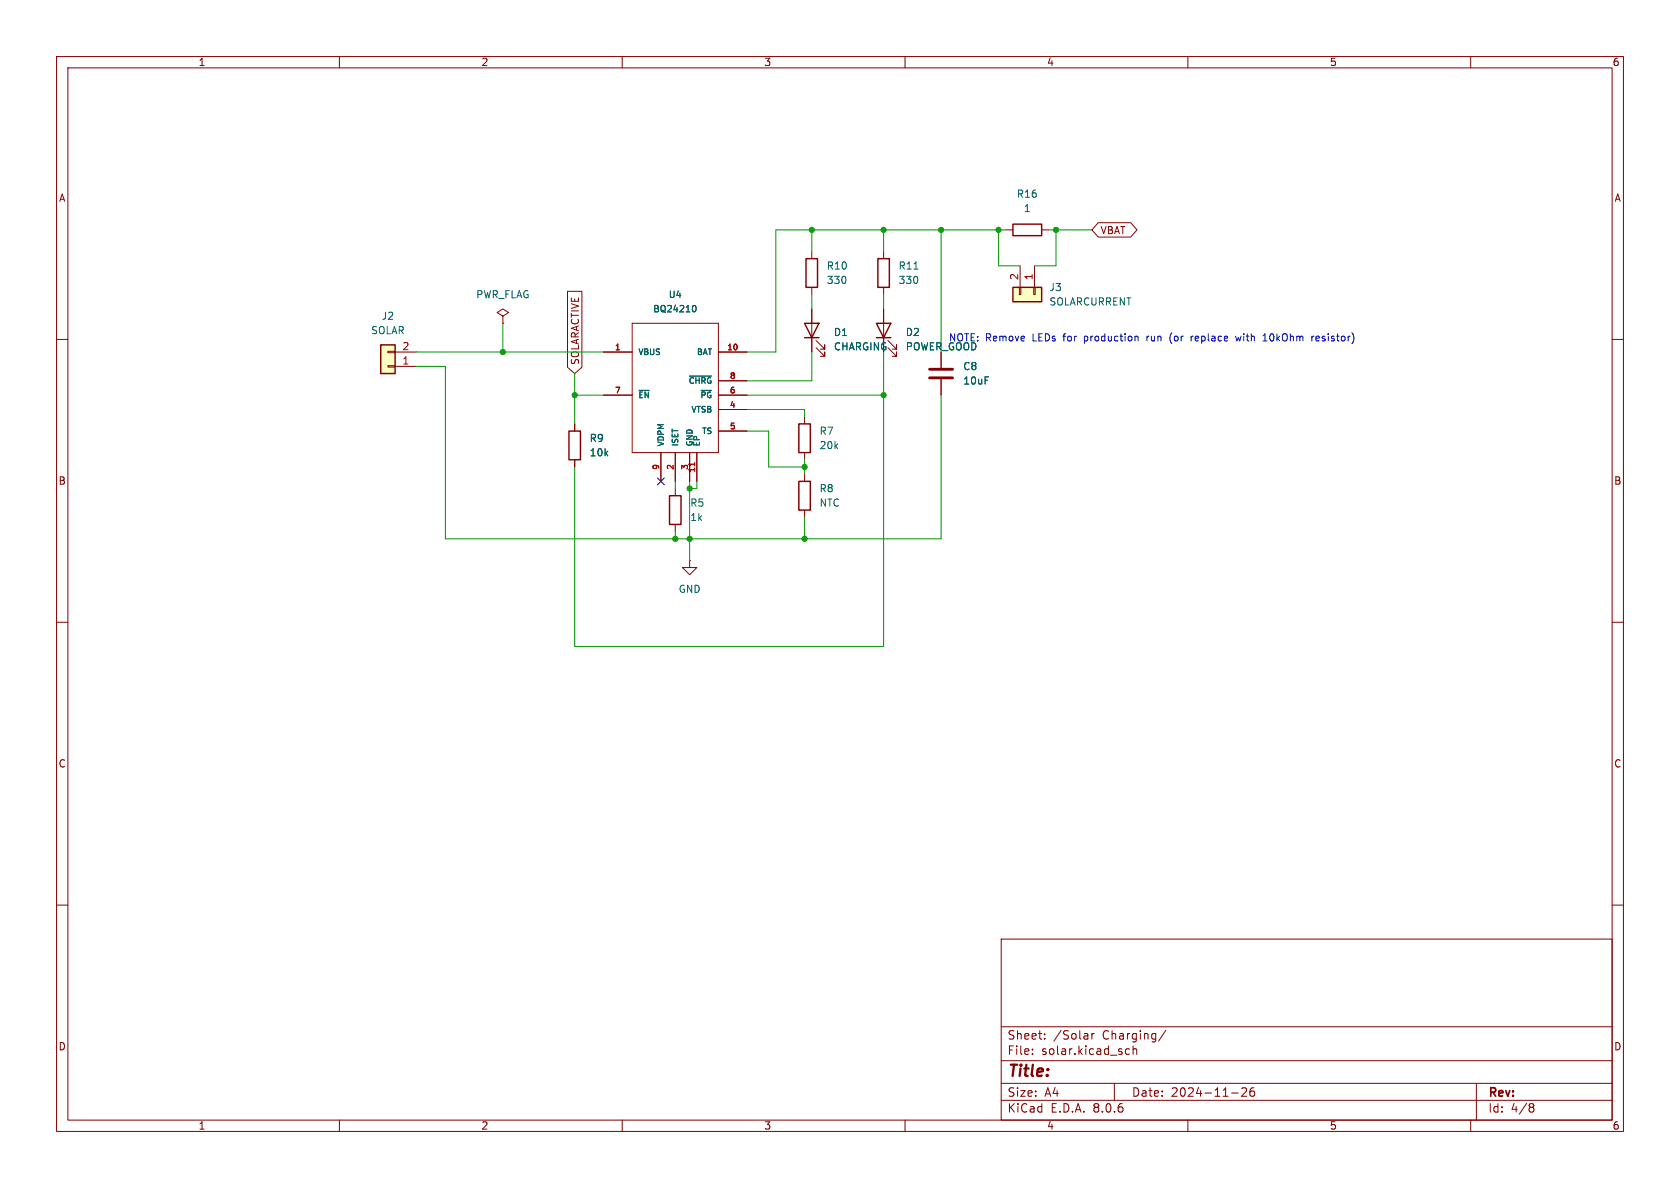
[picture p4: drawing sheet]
<svg xmlns="http://www.w3.org/2000/svg" width="297mm" height="210mm" viewBox="0 0 297 210" stroke-linecap="round" stroke-linejoin="round" font-family="sans-serif">
<g fill="none" stroke="#840000" stroke-width=".18">
<path d="M10 10h277v190h-277zM12 12h273v186h-273zM60 10v2M110 10v2M160 10v2M210 10v2M260 10v2M10 60h2M88.9 55.9l1-.7-1-.6-1 .6 1 .7v1.3M88.9 57.2h.1M111.8 57.2h15.2v22.8h-15.2zM143.5 44.5v1.2"/>
<path d="M143.5 50.8v1.3M156.2 44.5v1.2M156.2 50.8v1.3M156.2 54.6v7.6M285 60h2M106.7 62.2h5.1M106.7 69.9h5.1M127 62.2h5.1M127 72.4h5.1M127 76.2h5.1M127 69.9h5.1M127 67.3h5.1"/>
<path d="M157 61.5l1.5 1.5v-.8v.8h-.8M157 60.2l1.5 1.5v-.7v.7h-.8M166.4 62.2v2.8M166.4 67.1v2.8M116.8 80v5.1M119.4 80v5.1M121.9 80v5.1M123.2 80v5.1M10 110h2M285 110h2M10 160h2M285 160h2"/>
<path d="M177 166h108v32h-108zM60 198v2M110 198v2M160 198v2M177 194.5h108M177 191.5h108M177 187.5h108M177 181.5h108M182.5 186.3v.1M182.5 185.5v.1M184.7 183.6v.1M184.7 182.8v.1"/>
<path d="M193 182.7v1M193.5 182.7l-.3 .1-.2 .2M197 191.5v3M199 186.3l.2 .1 .5-.1M199.7 185.5l-.5-.1-.2 .1M200.3 185.5l.2-.1 .4 .1 .1 .9M200.3 184.9v1.5M206.1 182.1l-1.3 2M210 198v2M217.7 193.2h1.2M219.5 192.4l.6-.1 .2 .1 .1 .3-.9 1.1h.9M221.7 192.3a.59 .59 0 0 0-.7 .6v.6l.1 .2 .4 .1 .2-.1 .1-.5-.1-.3h-.5l-.2 .3"/>
<path d="M260 198v2M261 191.5v6.5M270.6 195.1h.3l.3 .3-.3 .3M270.6 195.7h.3M270.9 195.7l.2 .2 .1 .4-.3 .3h-.3"/>
</g>
<path d="M142.5 45.7h2v5.1h-2zM154.9 57.2h2.6l-1.3 2.5zM154.9 59.7h2.6M155.2 45.7h2v5.1h-2z" fill="none" stroke="#840000" stroke-width=".25"/>
<path d="M122.6 54h.1a.61 .61 0 0 1 .4 .6 .61 .61 0 0 1-.4 .5h-.1M161.6 47.6h.7M113 69h1.8M121.9 66.5h3.9M124 69h1.8" fill="none" stroke="#006464" stroke-width=".18"/>
<path d="M164.3 66.8h4.1M164.3 65.3h4.1" fill="none" stroke="#840000" stroke-width=".51"/>
<path d="M122.8 81.8v.6" fill="none" stroke="#a90000" stroke-width=".18"/>
<path d="M67.3 61h2.5v5h-2.5z" fill="#ffffc2"/>
<g fill="none" stroke="#840000" stroke-width=".18">
<path d="M143.5 54.6v7.6M177.8 40.6h1.3M184.1 40.6h1.3M68.6 62.1h1.2v.3h-1.2zM68.6 64.6h1.2v.3h-1.2zM69.8 64.8h3.9M69.8 62.2h3.9M101.6 74.9v1.3M142.2 73.7v1.2M144.3 61.5l1.5 1.5v-.8v.8h-.8M144.3 60.2l1.5 1.5v-.7v.7h-.8M101.6 81.3v1.3"/>
<path d="M119.4 86.4v1.2M119.4 92.7v1.3M121.9 99.1v1.2h1.3l-1.3 1.3-1.3-1.3h1.3M121.9 99.1h.1M142.2 80v1.3M142.2 83.8v1.3M142.2 90.2v1.2"/>
</g>
<path d="M179.1 39.6h5v2.1h-5zM142.2 57.2h2.6l-1.3 2.5zM142.2 59.7h2.6M67.3 61h2.5v5h-2.5zM100.6 76.2h2v5.1h-2zM141.2 74.9h2.1v5.1h-2.1zM118.4 87.6h2v5.1h-2zM141.2 85.1h2.1v5.1h-2.1z" fill="none" stroke="#840000" stroke-width=".25"/>
<path d="M179.1 50.8h5v2.5h-5z" fill="#ffffc2"/>
<g fill="none" stroke="#840000" stroke-width=".18">
<path d="M194.2 39.4h5.7l1.1 1.2-1.1 1.3h-5.7l-1.2-1.3zM100.3 51.5h2.6v13.4l-1.3 1.1-1.3-1.1zM143.5 54.6v2.6M143.5 59.7v2.5M156.2 54.6v2.6M156.2 59.7v2.5M180.2 50.8h.3v1.3h-.3zM180.3 47v3.8M182.8 50.8h.2v1.3h-.2zM182.9 47v3.8M101.6 74.9v1.3M106.7 62.2h5.1"/>
<path d="M106.7 69.9h5.1M127 62.2h5.1M127 72.4h5.1M127 76.2h5.1M127 69.9h5.1M127 67.3h5.1M166.4 62.2v2.8M166.4 67.1v2.8M101.6 81.3v1.3M116.8 80v5.1M119.4 80v5.1M121.9 80v5.1"/>
<path d="M123.2 80v5.1"/>
</g>
<path d="M179.1 50.8h5v2.5h-5z" fill="none" stroke="#840000" stroke-width=".25"/>
<path d="M200.8 59.4l.4 .2v.7M202.8 59.4v.9M203 59.4l-.2 .3M207.2 58.8a1.46 1.46 0 0 0 0 2M210.6 59.4v.9M210.9 59.4l-.3 .3M218.4 59.4l.3 .9 .2-.6 .3 .6 .2-.9M223.4 59.3l.2-.3v1.3M232.3 59.4l-.4 .3M233.1 59.4h-.3l-.2 .2 .1 .6 .4 .1M233.3 59.7l-.7 .2M223.3 60.3h.7" fill="none" stroke="#0000c2" stroke-width=".18"/>
<g fill="none" stroke="#009600" stroke-width=".18">
<path d="M88.9 57.2v5M143.5 40.6v3.9M143.5 52.1v2.5M156.2 40.6v3.9M156.2 52.1v2.5M166.4 40.6v21.6M176.5 40.6v6.4h3.8M177.8 40.6h-40.6v21.6h-5.1M185.4 40.6h7.6M186.7 40.6v6.4h-3.8M73.7 62.2h33M73.7 64.8h5v30.5h87.7v-25.4"/>
<path d="M101.6 66v8.9M101.6 69.9h5.1M132.1 69.9h24.1M132.1 72.4h10.1v1.3M132.1 76.2h3.8v6.4h6.3M143.5 62.2v5.1h-11.4M156.2 62.2v52.1h-54.6v-31.7M119.4 85.1v1.3M119.4 94v1.3M121.9 85.1v14M123.2 85.1v1.3h-1.3M142.2 81.3v2.5"/>
<path d="M142.2 91.4v3.9"/>
</g>
<path d="M116.2 84.5l1.2 1.2M117.4 84.5l-1.2 1.2" fill="none" stroke="#000084" stroke-width=".18"/>
<path d="M122.6 54h.1a.61 .61 0 0 1 .4 .6 .61 .61 0 0 1-.4 .5h-.1M113 69h1.8M121.9 66.5h3.9M124 69h1.8" fill="none" stroke="#006464" stroke-width=".18"/>
<path d="M122.8 81.8v.6" fill="none" stroke="#a90000" stroke-width=".18"/>
<g fill="#009600" stroke="#009600" stroke-width=".18">
<circle cx="176.5" cy="40.6" r=".46"/>
<circle cx="186.7" cy="40.6" r=".46"/>
<circle cx="143.5" cy="40.6" r=".46"/>
<circle cx="156.2" cy="40.6" r=".46"/>
<circle cx="156.2" cy="69.9" r=".46"/>
<circle cx="166.4" cy="40.6" r=".46"/>
<circle cx="142.2" cy="82.6" r=".46"/>
<circle cx="121.9" cy="95.3" r=".46"/>
<circle cx="142.2" cy="95.3" r=".46"/>
<circle cx="121.9" cy="86.4" r=".46"/>
<circle cx="119.4" cy="95.3" r=".46"/>
<circle cx="88.9" cy="62.2" r=".46"/>
<circle cx="101.6" cy="69.9" r=".46"/>
</g>
<text font-size="2.8" fill="#840000" x="178" y="190.9">Title:</text>
<g font-size="2.1" fill="#840000">
<text x="178" y="184">Sheet:</text>
<text x="186.2" y="184">/Solar</text>
<text x="195" y="184">Charging/</text>
<text x="178" y="186.7">File:</text>
<text x="184.1" y="186.7">solar.kicad_sch</text>
<text x="178" y="196.9">KiCad</text>
<text x="178" y="194.1">Size:</text>
<text x="184.7" y="194.1">A4</text>
<text x="185.7" y="196.9">E.D.A.</text>
<text x="193.3" y="196.9">8.0.6</text>
<text x="200" y="194.1">Date:</text>
<text x="207" y="194.1">2024-11-26</text>
<text x="263" y="194.3">Rev:</text>
<text x="263" y="196.9">Id:</text>
<text x="267.1" y="196.9">4/8</text>
</g>
<g font-size="1.8" fill="#840000">
<text x="35" y="11.9">1</text>
<text x="85" y="11.9">2</text>
<text x="135" y="11.9">3</text>
<text x="185" y="11.9">4</text>
<text x="235" y="11.9">5</text>
<text x="285" y="11.9">6</text>
<text x="10.3" y="35.9">A</text>
<text x="285.3" y="35.9">A</text>
<text x="194.5" y="41.6">VBAT</text>
<text x="102.6" y="64.6" transform="rotate(-90 102.6 64.6)">SOLARACTIVE</text>
<text x="10.3" y="85.9">B</text>
<text x="285.3" y="85.9">B</text>
<text x="10.3" y="135.9">C</text>
<text x="285.3" y="135.9">C</text>
<text x="10.3" y="185.9">D</text>
<text x="285.3" y="185.9">D</text>
<text x="35" y="199.9">1</text>
<text x="85" y="199.9">2</text>
<text x="135" y="199.9">3</text>
<text x="185" y="199.9">4</text>
<text x="235" y="199.9">5</text>
<text x="285" y="199.9">6</text>
</g>
<g font-size="1.8" fill="#006464">
<text x="179.7" y="35.2">R16</text>
<text x="180.9" y="37.7">1</text>
<text x="146.1" y="47.9">R10</text>
<text x="158.8" y="47.9">R11</text>
<text x="84.1" y="52.9">PWR_FLAG</text>
<text x="146.1" y="50.4">330</text>
<text x="158.8" y="50.4">330</text>
<text x="185.4" y="51.7">J3</text>
<text x="65.5" y="59.3">SOLAR</text>
<text x="67.4" y="56.7">J2</text>
<text x="147.3" y="59.6">D1</text>
<text x="160" y="59.6">D2</text>
<text x="185.4" y="54.2">SOLARCURRENT</text>
<text x="147.3" y="62.1">CHARGING</text>
<text x="160" y="62.1">POWER_GOOD</text>
<text x="167.7" y="60.6">NOTE: Remove</text>
<text x="170.2" y="65.6">C8</text>
<text x="170.2" y="68.2">10uF</text>
<text x="144.8" y="77.1">R7</text>
<text x="104.1" y="78.3">R9</text>
<text x="104.1" y="80.9">10k</text>
<text x="144.8" y="79.6">20k</text>
<text x="121.9" y="89.8">R5</text>
<text x="144.8" y="87.2">R8</text>
<text x="144.8" y="89.8">NTC</text>
<text x="121.9" y="92.3">1k</text>
<text x="119.9" y="105">GND</text>
</g>
<g font-size="1.8" fill="#a90000">
<text x="180.1" y="49.6" transform="rotate(-90 180.1 49.6)">2</text>
<text x="182.6" y="49.6" transform="rotate(-90 182.6 49.6)">1</text>
<text x="71" y="64.5">1</text>
<text x="71" y="62">2</text>
</g>
<g font-size="1.8" fill="#0000c2">
<text x="182.6" y="60.6">LEDs</text>
<text x="188.3" y="60.6">for</text>
<text x="192.1" y="60.6">production</text>
<text x="203.4" y="60.6">run</text>
<text x="207.6" y="60.6">(or</text>
<text x="211.6" y="60.6">replace</text>
<text x="219.8" y="60.6">with</text>
<text x="224.8" y="60.6">10kOhm</text>
<text x="233.5" y="60.6">resistor)</text>
</g>
<g font-size="1.6" fill="#006464">
<text x="118.1" y="52.9">U4</text>
<text x="115.4" y="55.4">BQ24210</text>
</g>
<g font-size="1.4" fill="#a90000">
<text x="108.6" y="62">1</text>
<text x="128.4" y="62">10</text>
<text x="108.6" y="69.6">7</text>
<text x="128.9" y="69.6">6</text>
<text x="128.9" y="67.1">8</text>
<text x="128.9" y="72.1">4</text>
<text x="128.9" y="75.9">5</text>
<text x="116.6" y="83.2" transform="rotate(-90 116.6 83.2)">9</text>
<text x="119.1" y="83.2" transform="rotate(-90 119.1 83.2)">2</text>
<text x="121.7" y="83.2" transform="rotate(-90 121.7 83.2)">3</text>
<text x="122.9" y="83.6" transform="rotate(-90 122.9 83.6)">11</text>
</g>
<g font-size="1.4" fill="#006464">
<text x="112.8" y="63">VBUS</text>
<text x="123.1" y="63">BAT</text>
<text x="112.8" y="70.6">~{EN}</text>
<text x="121.6" y="68">~{CHRG}</text>
<text x="123.7" y="70.6">~{PG}</text>
<text x="122.1" y="73.1">VTSB</text>
<text x="124" y="76.9">TS</text>
<text x="117.6" y="79" transform="rotate(-90 117.6 79)">VDPM</text>
<text x="120.1" y="79" transform="rotate(-90 120.1 79)">ISET</text>
<text x="122.7" y="79" transform="rotate(-90 122.7 79)">GND</text>
<text x="123.9" y="79" transform="rotate(-90 123.9 79)">EP</text>
</g>
</svg>
